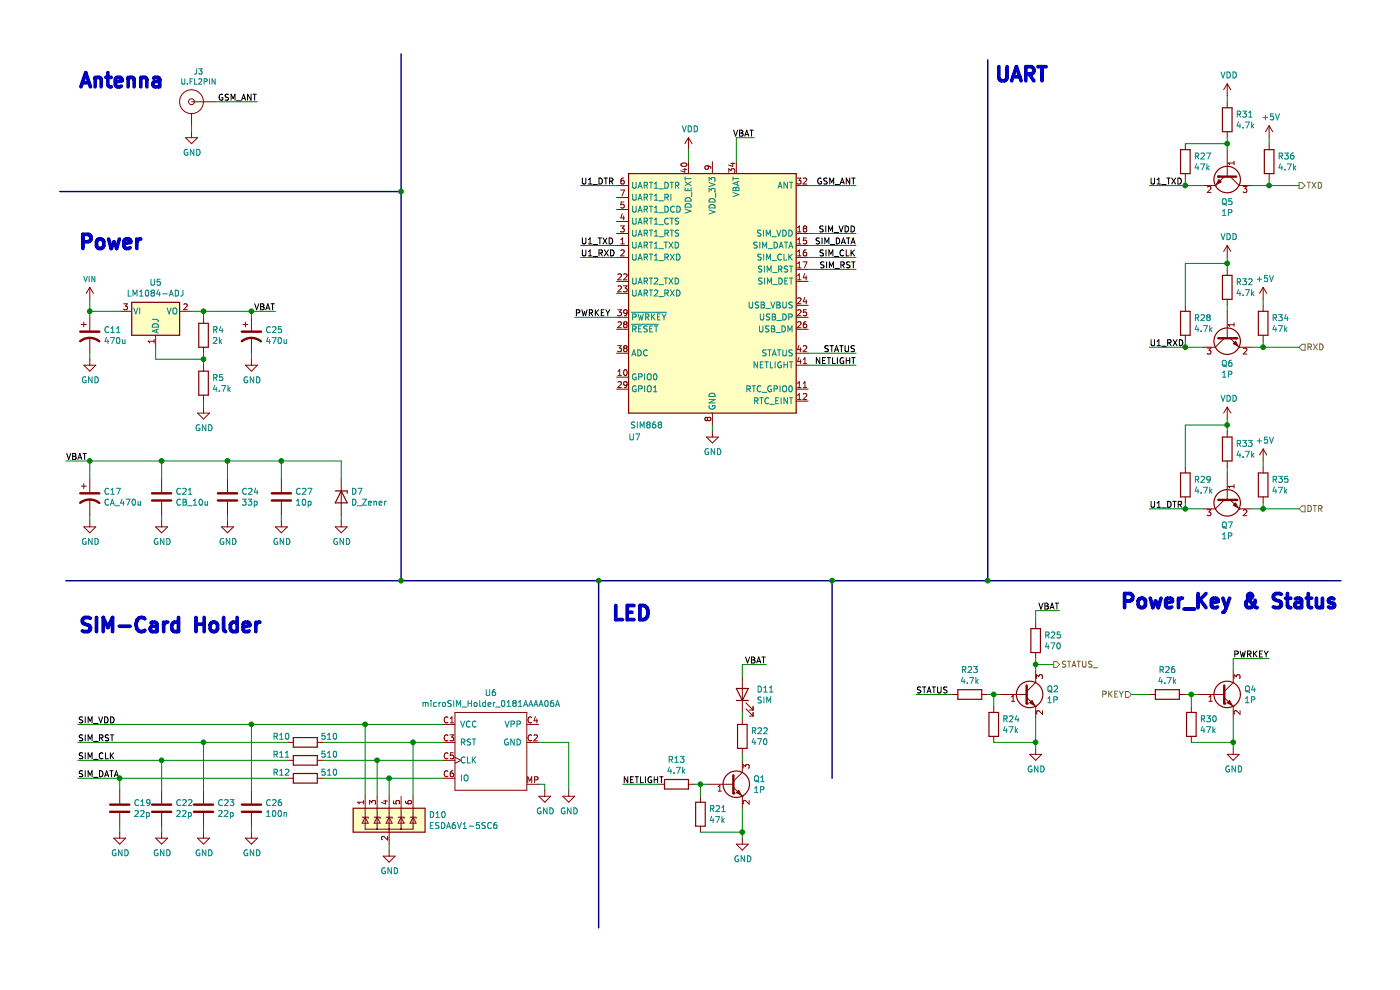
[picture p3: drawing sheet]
EESchema Schematic File Version 4
EELAYER 30 0
EELAYER END
$Descr A4 11693 8268
encoding utf-8
Sheet 3 3
Title ""
Date ""
Rev ""
Comp ""
Comment1 ""
Comment2 ""
Comment3 ""
Comment4 ""
$EndDescr
$Comp
L My_Symbol:microSIM_Holder_0181AAAA06A U6
U 1 1
P 4100 6250
F 0 "U6" H 4100 6715 50  0000 C CNN
F 1 "microSIM_Holder_0181AAAA06A" H 4100 6624 50  0000 C CNN
F 2 "Kicad_My_Symbol:microSIM_Holder_0181AAAA06A" H 4100 6300 50  0001 C CNN
F 3 "" H 4100 6300 50  0001 C CNN
	1    4100 6250
	1    0    0    -1  
$EndComp
$Comp
L Power_Protection:ESDA6V1-5SC6 D10
U 1 1
P 3250 6850
F 0 "D10" H 3580 6896 50  0000 L CNN
F 1 "ESDA6V1-5SC6" H 3580 6805 50  0000 L CNN
F 2 "Package_TO_SOT_SMD:SOT-23-6" H 3950 6600 50  0001 C CNN
F 3 "www.st.com/resource/en/datasheet/esda6v1-5sc6.pdf" V 3250 6850 50  0001 C CNN
	1    3250 6850
	1    0    0    -1  
$EndComp
$Comp
L Device:R R10
U 1 1
P 2550 6200
F 0 "R10" V 2500 6000 50  0000 C CNN
F 1 "510" V 2500 6400 50  0000 C CNN
F 2 "Resistor_SMD:R_0603_1608Metric" V 2480 6200 50  0001 C CNN
F 3 "~" H 2550 6200 50  0001 C CNN
	1    2550 6200
	0    1    1    0   
$EndComp
$Comp
L Device:R R11
U 1 1
P 2550 6350
F 0 "R11" V 2500 6150 50  0000 C CNN
F 1 "510" V 2500 6550 50  0000 C CNN
F 2 "Resistor_SMD:R_0603_1608Metric" V 2480 6350 50  0001 C CNN
F 3 "~" H 2550 6350 50  0001 C CNN
	1    2550 6350
	0    1    1    0   
$EndComp
$Comp
L Device:R R12
U 1 1
P 2550 6500
F 0 "R12" V 2500 6300 50  0000 C CNN
F 1 "510" V 2500 6700 50  0000 C CNN
F 2 "Resistor_SMD:R_0603_1608Metric" V 2480 6500 50  0001 C CNN
F 3 "~" H 2550 6500 50  0001 C CNN
	1    2550 6500
	0    1    1    0   
$EndComp
$Comp
L Device:C C26
U 1 1
P 2100 6750
F 0 "C26" H 2215 6796 50  0000 L CNN
F 1 "100n" H 2215 6705 50  0000 L CNN
F 2 "Capacitor_SMD:C_0603_1608Metric" H 2138 6600 50  0001 C CNN
F 3 "~" H 2100 6750 50  0001 C CNN
	1    2100 6750
	1    0    0    -1  
$EndComp
$Comp
L Device:C C23
U 1 1
P 1700 6750
F 0 "C23" H 1815 6796 50  0000 L CNN
F 1 "22p" H 1815 6705 50  0000 L CNN
F 2 "Capacitor_SMD:C_0603_1608Metric" H 1738 6600 50  0001 C CNN
F 3 "~" H 1700 6750 50  0001 C CNN
	1    1700 6750
	1    0    0    -1  
$EndComp
$Comp
L Device:C C22
U 1 1
P 1350 6750
F 0 "C22" H 1465 6796 50  0000 L CNN
F 1 "22p" H 1465 6705 50  0000 L CNN
F 2 "Capacitor_SMD:C_0603_1608Metric" H 1388 6600 50  0001 C CNN
F 3 "~" H 1350 6750 50  0001 C CNN
	1    1350 6750
	1    0    0    -1  
$EndComp
$Comp
L Device:C C19
U 1 1
P 1000 6750
F 0 "C19" H 1115 6796 50  0000 L CNN
F 1 "22p" H 1115 6705 50  0000 L CNN
F 2 "Capacitor_SMD:C_0603_1608Metric" H 1038 6600 50  0001 C CNN
F 3 "~" H 1000 6750 50  0001 C CNN
	1    1000 6750
	1    0    0    -1  
$EndComp
Wire Wire Line
	2100 6600 2100 6050
Wire Wire Line
	2400 6200 1700 6200
Wire Wire Line
	1700 6200 1700 6600
Wire Wire Line
	2400 6350 1350 6350
Wire Wire Line
	1350 6350 1350 6600
Wire Wire Line
	2400 6500 1000 6500
Wire Wire Line
	1000 6500 1000 6600
Text Label 650  6050 0    50   ~ 0
SIM_VDD
Text Label 650  6200 0    50   ~ 0
SIM_RST
Text Label 650  6350 0    50   ~ 0
SIM_CLK
Text Label 650  6500 0    50   ~ 0
SIM_DATA
Wire Wire Line
	650  6500 1000 6500
Connection ~ 1000 6500
Wire Wire Line
	650  6350 1350 6350
Connection ~ 1350 6350
Wire Wire Line
	650  6200 1700 6200
Connection ~ 1700 6200
Wire Wire Line
	650  6050 2100 6050
Connection ~ 2100 6050
$Comp
L power:GND #PWR036
U 1 1
P 1000 6950
F 0 "#PWR036" H 1000 6700 50  0001 C CNN
F 1 "GND" H 1005 6777 50  0000 C CNN
F 2 "" H 1000 6950 50  0001 C CNN
F 3 "" H 1000 6950 50  0001 C CNN
	1    1000 6950
	1    0    0    -1  
$EndComp
$Comp
L power:GND #PWR047
U 1 1
P 1350 6950
F 0 "#PWR047" H 1350 6700 50  0001 C CNN
F 1 "GND" H 1355 6777 50  0000 C CNN
F 2 "" H 1350 6950 50  0001 C CNN
F 3 "" H 1350 6950 50  0001 C CNN
	1    1350 6950
	1    0    0    -1  
$EndComp
$Comp
L power:GND #PWR059
U 1 1
P 1700 6950
F 0 "#PWR059" H 1700 6700 50  0001 C CNN
F 1 "GND" H 1705 6777 50  0000 C CNN
F 2 "" H 1700 6950 50  0001 C CNN
F 3 "" H 1700 6950 50  0001 C CNN
	1    1700 6950
	1    0    0    -1  
$EndComp
$Comp
L power:GND #PWR065
U 1 1
P 2100 6950
F 0 "#PWR065" H 2100 6700 50  0001 C CNN
F 1 "GND" H 2105 6777 50  0000 C CNN
F 2 "" H 2100 6950 50  0001 C CNN
F 3 "" H 2100 6950 50  0001 C CNN
	1    2100 6950
	1    0    0    -1  
$EndComp
$Comp
L power:GND #PWR068
U 1 1
P 3250 7100
F 0 "#PWR068" H 3250 6850 50  0001 C CNN
F 1 "GND" H 3255 6927 50  0000 C CNN
F 2 "" H 3250 7100 50  0001 C CNN
F 3 "" H 3250 7100 50  0001 C CNN
	1    3250 7100
	1    0    0    -1  
$EndComp
$Comp
L power:GND #PWR069
U 1 1
P 4550 6600
F 0 "#PWR069" H 4550 6350 50  0001 C CNN
F 1 "GND" H 4555 6427 50  0000 C CNN
F 2 "" H 4550 6600 50  0001 C CNN
F 3 "" H 4550 6600 50  0001 C CNN
	1    4550 6600
	1    0    0    -1  
$EndComp
$Comp
L power:GND #PWR070
U 1 1
P 4750 6600
F 0 "#PWR070" H 4750 6350 50  0001 C CNN
F 1 "GND" H 4755 6427 50  0000 C CNN
F 2 "" H 4750 6600 50  0001 C CNN
F 3 "" H 4750 6600 50  0001 C CNN
	1    4750 6600
	1    0    0    -1  
$EndComp
Wire Wire Line
	4750 6600 4750 6200
Wire Wire Line
	4750 6200 4500 6200
Wire Wire Line
	4500 6550 4550 6550
Wire Wire Line
	4550 6550 4550 6600
Wire Wire Line
	3250 7100 3250 7050
Wire Wire Line
	2100 6950 2100 6900
Wire Wire Line
	1700 6950 1700 6900
Wire Wire Line
	1350 6950 1350 6900
Wire Wire Line
	1000 6950 1000 6900
Text Label 7150 1950 2    50   ~ 0
SIM_VDD
Text Label 7150 2250 2    50   ~ 0
SIM_RST
Text Label 7150 2150 2    50   ~ 0
SIM_CLK
Text Label 7150 2050 2    50   ~ 0
SIM_DATA
Wire Wire Line
	7150 2250 6750 2250
Wire Wire Line
	6750 2150 7150 2150
Wire Wire Line
	6750 2050 7150 2050
Wire Wire Line
	6750 1950 7150 1950
$Comp
L power:GND #PWR072
U 1 1
P 5950 3600
F 0 "#PWR072" H 5950 3350 50  0001 C CNN
F 1 "GND" H 5955 3427 50  0000 C CNN
F 2 "" H 5950 3600 50  0001 C CNN
F 3 "" H 5950 3600 50  0001 C CNN
	1    5950 3600
	1    0    0    -1  
$EndComp
Wire Wire Line
	5950 3600 5950 3550
$Comp
L Transistor_BJT:BC848 Q5
U 1 1
P 10250 1450
F 0 "Q5" V 10485 1450 50  0000 C CNN
F 1 "1P" V 10576 1450 50  0000 C CNN
F 2 "Package_TO_SOT_SMD:SOT-23" H 10450 1375 50  0001 L CIN
F 3 "http://www.infineon.com/dgdl/Infineon-BC847SERIES_BC848SERIES_BC849SERIES_BC850SERIES-DS-v01_01-en.pdf?fileId=db3a304314dca389011541d4630a1657" H 10250 1450 50  0001 L CNN
	1    10250 1450
	0    1    1    0   
$EndComp
$Comp
L power:VDD #PWR071
U 1 1
P 5750 1250
F 0 "#PWR071" H 5750 1100 50  0001 C CNN
F 1 "VDD" H 5765 1423 50  0000 C CNN
F 2 "" H 5750 1250 50  0001 C CNN
F 3 "" H 5750 1250 50  0001 C CNN
	1    5750 1250
	1    0    0    -1  
$EndComp
Text Label 6300 1150 2    50   ~ 0
VBAT
Wire Wire Line
	6300 1150 6150 1150
Wire Wire Line
	6150 1150 6150 1350
Wire Wire Line
	5750 1350 5750 1250
$Comp
L Device:R R36
U 1 1
P 10600 1350
F 0 "R36" H 10670 1396 50  0000 L CNN
F 1 "4.7k" H 10670 1305 50  0000 L CNN
F 2 "Resistor_SMD:R_0603_1608Metric" V 10530 1350 50  0001 C CNN
F 3 "~" H 10600 1350 50  0001 C CNN
	1    10600 1350
	1    0    0    -1  
$EndComp
$Comp
L Device:R R31
U 1 1
P 10250 1000
F 0 "R31" H 10320 1046 50  0000 L CNN
F 1 "4.7k" H 10320 955 50  0000 L CNN
F 2 "Resistor_SMD:R_0603_1608Metric" V 10180 1000 50  0001 C CNN
F 3 "~" H 10250 1000 50  0001 C CNN
	1    10250 1000
	1    0    0    -1  
$EndComp
$Comp
L Device:R R27
U 1 1
P 9900 1350
F 0 "R27" H 9970 1396 50  0000 L CNN
F 1 "47k" H 9970 1305 50  0000 L CNN
F 2 "Resistor_SMD:R_0603_1608Metric" V 9830 1350 50  0001 C CNN
F 3 "~" H 9900 1350 50  0001 C CNN
	1    9900 1350
	1    0    0    -1  
$EndComp
$Comp
L power:+5V #PWR081
U 1 1
P 10600 1150
F 0 "#PWR081" H 10600 1000 50  0001 C CNN
F 1 "+5V" H 10615 1323 50  0000 C CNN
F 2 "" H 10600 1150 50  0001 C CNN
F 3 "" H 10600 1150 50  0001 C CNN
	1    10600 1150
	1    0    0    -1  
$EndComp
$Comp
L power:VDD #PWR075
U 1 1
P 10250 800
F 0 "#PWR075" H 10250 650 50  0001 C CNN
F 1 "VDD" H 10265 973 50  0000 C CNN
F 2 "" H 10250 800 50  0001 C CNN
F 3 "" H 10250 800 50  0001 C CNN
	1    10250 800 
	1    0    0    -1  
$EndComp
Wire Wire Line
	10250 800  10250 850 
Wire Wire Line
	10250 1150 10250 1200
Wire Wire Line
	9900 1200 10250 1200
Connection ~ 10250 1200
Wire Wire Line
	10250 1200 10250 1250
Wire Wire Line
	10600 1150 10600 1200
Wire Wire Line
	9900 1500 9900 1550
Wire Wire Line
	9900 1550 10050 1550
Wire Wire Line
	10450 1550 10600 1550
Wire Wire Line
	10600 1550 10600 1500
Text Label 9600 1550 0    50   ~ 0
U1_TXD
Wire Wire Line
	9600 1550 9900 1550
Connection ~ 9900 1550
Text HLabel 10850 1550 2    50   Output ~ 0
TXD
Wire Wire Line
	10850 1550 10600 1550
Connection ~ 10600 1550
$Comp
L Transistor_BJT:BC848 Q6
U 1 1
P 10250 2800
F 0 "Q6" V 10485 2800 50  0000 C CNN
F 1 "1P" V 10576 2800 50  0000 C CNN
F 2 "Package_TO_SOT_SMD:SOT-23" H 10450 2725 50  0001 L CIN
F 3 "http://www.infineon.com/dgdl/Infineon-BC847SERIES_BC848SERIES_BC849SERIES_BC850SERIES-DS-v01_01-en.pdf?fileId=db3a304314dca389011541d4630a1657" H 10250 2800 50  0001 L CNN
	1    10250 2800
	0    -1   1    0   
$EndComp
$Comp
L Device:R R34
U 1 1
P 10550 2700
F 0 "R34" H 10620 2746 50  0000 L CNN
F 1 "47k" H 10620 2655 50  0000 L CNN
F 2 "Resistor_SMD:R_0603_1608Metric" V 10480 2700 50  0001 C CNN
F 3 "~" H 10550 2700 50  0001 C CNN
	1    10550 2700
	1    0    0    -1  
$EndComp
$Comp
L Device:R R32
U 1 1
P 10250 2400
F 0 "R32" H 10320 2446 50  0000 L CNN
F 1 "4.7k" H 10320 2355 50  0000 L CNN
F 2 "Resistor_SMD:R_0603_1608Metric" V 10180 2400 50  0001 C CNN
F 3 "~" H 10250 2400 50  0001 C CNN
	1    10250 2400
	1    0    0    -1  
$EndComp
$Comp
L Device:R R28
U 1 1
P 9900 2700
F 0 "R28" H 9970 2746 50  0000 L CNN
F 1 "4.7k" H 9970 2655 50  0000 L CNN
F 2 "Resistor_SMD:R_0603_1608Metric" V 9830 2700 50  0001 C CNN
F 3 "~" H 9900 2700 50  0001 C CNN
	1    9900 2700
	1    0    0    -1  
$EndComp
$Comp
L power:VDD #PWR076
U 1 1
P 10250 2150
F 0 "#PWR076" H 10250 2000 50  0001 C CNN
F 1 "VDD" H 10265 2323 50  0000 C CNN
F 2 "" H 10250 2150 50  0001 C CNN
F 3 "" H 10250 2150 50  0001 C CNN
	1    10250 2150
	1    0    0    -1  
$EndComp
$Comp
L power:+5V #PWR079
U 1 1
P 10550 2500
F 0 "#PWR079" H 10550 2350 50  0001 C CNN
F 1 "+5V" H 10565 2673 50  0000 C CNN
F 2 "" H 10550 2500 50  0001 C CNN
F 3 "" H 10550 2500 50  0001 C CNN
	1    10550 2500
	1    0    0    -1  
$EndComp
Wire Wire Line
	9900 2550 9900 2200
Wire Wire Line
	9900 2200 10250 2200
Wire Wire Line
	10250 2200 10250 2250
Wire Wire Line
	10250 2200 10250 2150
Connection ~ 10250 2200
Wire Wire Line
	10250 2550 10250 2600
Wire Wire Line
	9900 2850 9900 2900
Wire Wire Line
	9900 2900 10050 2900
Wire Wire Line
	10450 2900 10550 2900
Wire Wire Line
	10550 2900 10550 2850
Wire Wire Line
	10550 2550 10550 2500
Text Label 9600 2900 0    50   ~ 0
U1_RXD
Wire Wire Line
	9600 2900 9900 2900
Connection ~ 9900 2900
Text HLabel 10850 2900 2    50   Input ~ 0
RXD
Wire Wire Line
	10850 2900 10550 2900
Connection ~ 10550 2900
Text Label 4850 2050 0    50   ~ 0
U1_TXD
Text Label 4850 2150 0    50   ~ 0
U1_RXD
Wire Wire Line
	4850 2150 5150 2150
Wire Wire Line
	5150 2050 4850 2050
$Comp
L Transistor_BJT:BC848 Q7
U 1 1
P 10250 4150
F 0 "Q7" V 10485 4150 50  0000 C CNN
F 1 "1P" V 10576 4150 50  0000 C CNN
F 2 "Package_TO_SOT_SMD:SOT-23" H 10450 4075 50  0001 L CIN
F 3 "http://www.infineon.com/dgdl/Infineon-BC847SERIES_BC848SERIES_BC849SERIES_BC850SERIES-DS-v01_01-en.pdf?fileId=db3a304314dca389011541d4630a1657" H 10250 4150 50  0001 L CNN
	1    10250 4150
	0    -1   1    0   
$EndComp
$Comp
L Device:R R35
U 1 1
P 10550 4050
F 0 "R35" H 10620 4096 50  0000 L CNN
F 1 "47k" H 10620 4005 50  0000 L CNN
F 2 "Resistor_SMD:R_0603_1608Metric" V 10480 4050 50  0001 C CNN
F 3 "~" H 10550 4050 50  0001 C CNN
	1    10550 4050
	1    0    0    -1  
$EndComp
$Comp
L Device:R R33
U 1 1
P 10250 3750
F 0 "R33" H 10320 3796 50  0000 L CNN
F 1 "4.7k" H 10320 3705 50  0000 L CNN
F 2 "Resistor_SMD:R_0603_1608Metric" V 10180 3750 50  0001 C CNN
F 3 "~" H 10250 3750 50  0001 C CNN
	1    10250 3750
	1    0    0    -1  
$EndComp
$Comp
L Device:R R29
U 1 1
P 9900 4050
F 0 "R29" H 9970 4096 50  0000 L CNN
F 1 "4.7k" H 9970 4005 50  0000 L CNN
F 2 "Resistor_SMD:R_0603_1608Metric" V 9830 4050 50  0001 C CNN
F 3 "~" H 9900 4050 50  0001 C CNN
	1    9900 4050
	1    0    0    -1  
$EndComp
$Comp
L power:VDD #PWR077
U 1 1
P 10250 3500
F 0 "#PWR077" H 10250 3350 50  0001 C CNN
F 1 "VDD" H 10265 3673 50  0000 C CNN
F 2 "" H 10250 3500 50  0001 C CNN
F 3 "" H 10250 3500 50  0001 C CNN
	1    10250 3500
	1    0    0    -1  
$EndComp
$Comp
L power:+5V #PWR080
U 1 1
P 10550 3850
F 0 "#PWR080" H 10550 3700 50  0001 C CNN
F 1 "+5V" H 10565 4023 50  0000 C CNN
F 2 "" H 10550 3850 50  0001 C CNN
F 3 "" H 10550 3850 50  0001 C CNN
	1    10550 3850
	1    0    0    -1  
$EndComp
Wire Wire Line
	9900 3900 9900 3550
Wire Wire Line
	9900 3550 10250 3550
Wire Wire Line
	10250 3550 10250 3600
Wire Wire Line
	10250 3550 10250 3500
Connection ~ 10250 3550
Wire Wire Line
	10250 3900 10250 3950
Wire Wire Line
	9900 4200 9900 4250
Wire Wire Line
	9900 4250 10050 4250
Wire Wire Line
	10450 4250 10550 4250
Wire Wire Line
	10550 4250 10550 4200
Wire Wire Line
	10550 3900 10550 3850
Text Label 9600 4250 0    50   ~ 0
U1_DTR
Wire Wire Line
	9600 4250 9900 4250
Connection ~ 9900 4250
Text HLabel 10850 4250 2    50   Input ~ 0
DTR
Wire Wire Line
	10850 4250 10550 4250
Connection ~ 10550 4250
Text Label 4850 1550 0    50   ~ 0
U1_DTR
Wire Wire Line
	4850 1550 5150 1550
Wire Wire Line
	4800 2650 5150 2650
Text Label 4800 2650 0    50   ~ 0
PWRKEY
Text Label 7150 2950 2    50   ~ 0
STATUS
Text Label 7150 3050 2    50   ~ 0
NETLIGHT
Wire Wire Line
	7150 2950 6750 2950
Wire Wire Line
	6750 3050 7150 3050
Text Label 7150 1550 2    50   ~ 0
GSM_ANT
Wire Wire Line
	6750 1550 7150 1550
Text Label 7650 5800 0    50   ~ 0
STATUS
Text Label 5200 6550 0    50   ~ 0
NETLIGHT
Text Label 10600 5500 2    50   ~ 0
PWRKEY
$Comp
L Transistor_BJT:BC848 Q4
U 1 1
P 10200 5800
F 0 "Q4" H 10390 5846 50  0000 L CNN
F 1 "1P" H 10390 5755 50  0000 L CNN
F 2 "Package_TO_SOT_SMD:SOT-23" H 10400 5725 50  0001 L CIN
F 3 "http://www.infineon.com/dgdl/Infineon-BC847SERIES_BC848SERIES_BC849SERIES_BC850SERIES-DS-v01_01-en.pdf?fileId=db3a304314dca389011541d4630a1657" H 10200 5800 50  0001 L CNN
	1    10200 5800
	1    0    0    -1  
$EndComp
$Comp
L Device:R R26
U 1 1
P 9750 5800
F 0 "R26" V 9543 5800 50  0000 C CNN
F 1 "4.7k" V 9634 5800 50  0000 C CNN
F 2 "Resistor_SMD:R_0603_1608Metric" V 9680 5800 50  0001 C CNN
F 3 "~" H 9750 5800 50  0001 C CNN
	1    9750 5800
	0    1    1    0   
$EndComp
$Comp
L Device:R R30
U 1 1
P 9950 6050
F 0 "R30" H 10020 6096 50  0000 L CNN
F 1 "47k" H 10020 6005 50  0000 L CNN
F 2 "Resistor_SMD:R_0603_1608Metric" V 9880 6050 50  0001 C CNN
F 3 "~" H 9950 6050 50  0001 C CNN
	1    9950 6050
	1    0    0    -1  
$EndComp
Text HLabel 9450 5800 0    50   Input ~ 0
PKEY
Wire Wire Line
	9450 5800 9600 5800
Wire Wire Line
	9900 5800 9950 5800
Wire Wire Line
	9950 5900 9950 5800
Connection ~ 9950 5800
Wire Wire Line
	9950 5800 10000 5800
Wire Wire Line
	9950 6200 10300 6200
Wire Wire Line
	10300 6200 10300 6000
$Comp
L power:GND #PWR078
U 1 1
P 10300 6250
F 0 "#PWR078" H 10300 6000 50  0001 C CNN
F 1 "GND" H 10305 6077 50  0000 C CNN
F 2 "" H 10300 6250 50  0001 C CNN
F 3 "" H 10300 6250 50  0001 C CNN
	1    10300 6250
	1    0    0    -1  
$EndComp
Wire Wire Line
	10300 6250 10300 6200
Connection ~ 10300 6200
Wire Wire Line
	10600 5500 10300 5500
Wire Wire Line
	10300 5500 10300 5600
$Comp
L Transistor_BJT:BC848 Q2
U 1 1
P 8550 5800
F 0 "Q2" H 8740 5846 50  0000 L CNN
F 1 "1P" H 8740 5755 50  0000 L CNN
F 2 "Package_TO_SOT_SMD:SOT-23" H 8750 5725 50  0001 L CIN
F 3 "http://www.infineon.com/dgdl/Infineon-BC847SERIES_BC848SERIES_BC849SERIES_BC850SERIES-DS-v01_01-en.pdf?fileId=db3a304314dca389011541d4630a1657" H 8550 5800 50  0001 L CNN
	1    8550 5800
	1    0    0    -1  
$EndComp
$Comp
L Device:R R23
U 1 1
P 8100 5800
F 0 "R23" V 7893 5800 50  0000 C CNN
F 1 "4.7k" V 7984 5800 50  0000 C CNN
F 2 "Resistor_SMD:R_0603_1608Metric" V 8030 5800 50  0001 C CNN
F 3 "~" H 8100 5800 50  0001 C CNN
	1    8100 5800
	0    1    1    0   
$EndComp
$Comp
L Device:R R24
U 1 1
P 8300 6050
F 0 "R24" H 8370 6096 50  0000 L CNN
F 1 "47k" H 8370 6005 50  0000 L CNN
F 2 "Resistor_SMD:R_0603_1608Metric" V 8230 6050 50  0001 C CNN
F 3 "~" H 8300 6050 50  0001 C CNN
	1    8300 6050
	1    0    0    -1  
$EndComp
Wire Wire Line
	8250 5800 8300 5800
Wire Wire Line
	8300 5900 8300 5800
Connection ~ 8300 5800
Wire Wire Line
	8300 5800 8350 5800
Wire Wire Line
	8300 6200 8650 6200
Wire Wire Line
	8650 6200 8650 6000
$Comp
L power:GND #PWR074
U 1 1
P 8650 6250
F 0 "#PWR074" H 8650 6000 50  0001 C CNN
F 1 "GND" H 8655 6077 50  0000 C CNN
F 2 "" H 8650 6250 50  0001 C CNN
F 3 "" H 8650 6250 50  0001 C CNN
	1    8650 6250
	1    0    0    -1  
$EndComp
Wire Wire Line
	8650 6250 8650 6200
Connection ~ 8650 6200
$Comp
L Device:R R25
U 1 1
P 8650 5350
F 0 "R25" H 8720 5396 50  0000 L CNN
F 1 "470" H 8720 5305 50  0000 L CNN
F 2 "Resistor_SMD:R_0603_1608Metric" V 8580 5350 50  0001 C CNN
F 3 "~" H 8650 5350 50  0001 C CNN
	1    8650 5350
	1    0    0    -1  
$EndComp
Text Label 8850 5100 2    50   ~ 0
VBAT
Wire Wire Line
	8850 5100 8650 5100
Wire Wire Line
	8650 5100 8650 5200
Wire Wire Line
	7650 5800 7950 5800
Wire Wire Line
	8650 5500 8650 5550
Text HLabel 8800 5550 2    50   Output ~ 0
STATUS_
Wire Wire Line
	8800 5550 8650 5550
Connection ~ 8650 5550
Wire Wire Line
	8650 5550 8650 5600
$Comp
L Transistor_BJT:BC848 Q1
U 1 1
P 6100 6550
F 0 "Q1" H 6290 6596 50  0000 L CNN
F 1 "1P" H 6290 6505 50  0000 L CNN
F 2 "Package_TO_SOT_SMD:SOT-23" H 6300 6475 50  0001 L CIN
F 3 "http://www.infineon.com/dgdl/Infineon-BC847SERIES_BC848SERIES_BC849SERIES_BC850SERIES-DS-v01_01-en.pdf?fileId=db3a304314dca389011541d4630a1657" H 6100 6550 50  0001 L CNN
	1    6100 6550
	1    0    0    -1  
$EndComp
$Comp
L Device:R R13
U 1 1
P 5650 6550
F 0 "R13" V 5443 6550 50  0000 C CNN
F 1 "4.7k" V 5534 6550 50  0000 C CNN
F 2 "Resistor_SMD:R_0603_1608Metric" V 5580 6550 50  0001 C CNN
F 3 "~" H 5650 6550 50  0001 C CNN
	1    5650 6550
	0    1    1    0   
$EndComp
$Comp
L Device:R R21
U 1 1
P 5850 6800
F 0 "R21" H 5920 6846 50  0000 L CNN
F 1 "47k" H 5920 6755 50  0000 L CNN
F 2 "Resistor_SMD:R_0603_1608Metric" V 5780 6800 50  0001 C CNN
F 3 "~" H 5850 6800 50  0001 C CNN
	1    5850 6800
	1    0    0    -1  
$EndComp
Wire Wire Line
	5800 6550 5850 6550
Wire Wire Line
	5850 6650 5850 6550
Connection ~ 5850 6550
Wire Wire Line
	5850 6550 5900 6550
Wire Wire Line
	5850 6950 6200 6950
Wire Wire Line
	6200 6950 6200 6750
$Comp
L power:GND #PWR073
U 1 1
P 6200 7000
F 0 "#PWR073" H 6200 6750 50  0001 C CNN
F 1 "GND" H 6205 6827 50  0000 C CNN
F 2 "" H 6200 7000 50  0001 C CNN
F 3 "" H 6200 7000 50  0001 C CNN
	1    6200 7000
	1    0    0    -1  
$EndComp
Wire Wire Line
	6200 7000 6200 6950
Connection ~ 6200 6950
$Comp
L Device:R R22
U 1 1
P 6200 6150
F 0 "R22" H 6270 6196 50  0000 L CNN
F 1 "470" H 6270 6105 50  0000 L CNN
F 2 "Resistor_SMD:R_0603_1608Metric" V 6130 6150 50  0001 C CNN
F 3 "~" H 6200 6150 50  0001 C CNN
	1    6200 6150
	1    0    0    -1  
$EndComp
Text Label 6400 5550 2    50   ~ 0
VBAT
Wire Wire Line
	6400 5550 6200 5550
Wire Wire Line
	6200 5550 6200 5650
Wire Wire Line
	5200 6550 5500 6550
$Comp
L Device:LED D11
U 1 1
P 6200 5800
F 0 "D11" V 6239 5682 50  0000 R CNN
F 1 "SIM" V 6148 5682 50  0000 R CNN
F 2 "LED_SMD:LED_0603_1608Metric" H 6200 5800 50  0001 C CNN
F 3 "~" H 6200 5800 50  0001 C CNN
	1    6200 5800
	0    -1   -1   0   
$EndComp
Wire Wire Line
	6200 5950 6200 6000
Wire Wire Line
	6200 6300 6200 6350
$Comp
L Device:CP1 C17
U 1 1
P 750 4150
F 0 "C17" H 865 4196 50  0000 L CNN
F 1 "CA_470u" H 865 4105 50  0000 L CNN
F 2 "Capacitor_SMD:CP_Elec_6.3x7.7" H 750 4150 50  0001 C CNN
F 3 "~" H 750 4150 50  0001 C CNN
	1    750  4150
	1    0    0    -1  
$EndComp
$Comp
L Device:C C21
U 1 1
P 1350 4150
F 0 "C21" H 1465 4196 50  0000 L CNN
F 1 "CB_10u" H 1465 4105 50  0000 L CNN
F 2 "Capacitor_SMD:C_1206_3216Metric" H 1388 4000 50  0001 C CNN
F 3 "~" H 1350 4150 50  0001 C CNN
	1    1350 4150
	1    0    0    -1  
$EndComp
$Comp
L Device:C C24
U 1 1
P 1900 4150
F 0 "C24" H 2015 4196 50  0000 L CNN
F 1 "33p" H 2015 4105 50  0000 L CNN
F 2 "Capacitor_SMD:C_0603_1608Metric" H 1938 4000 50  0001 C CNN
F 3 "~" H 1900 4150 50  0001 C CNN
	1    1900 4150
	1    0    0    -1  
$EndComp
$Comp
L Device:C C27
U 1 1
P 2350 4150
F 0 "C27" H 2465 4196 50  0000 L CNN
F 1 "10p" H 2465 4105 50  0000 L CNN
F 2 "Capacitor_SMD:C_0603_1608Metric" H 2388 4000 50  0001 C CNN
F 3 "~" H 2350 4150 50  0001 C CNN
	1    2350 4150
	1    0    0    -1  
$EndComp
$Comp
L Device:D_Zener D7
U 1 1
P 2850 4150
F 0 "D7" V 2804 4230 50  0000 L CNN
F 1 "D_Zener" V 2895 4230 50  0000 L CNN
F 2 "Diode_SMD:D_SOD-323F" H 2850 4150 50  0001 C CNN
F 3 "~" H 2850 4150 50  0001 C CNN
	1    2850 4150
	0    1    1    0   
$EndComp
Text Label 550  3850 0    50   ~ 0
VBAT
Wire Wire Line
	2350 3850 2350 4000
Wire Wire Line
	550  3850 750  3850
Wire Wire Line
	750  4000 750  3850
Connection ~ 750  3850
Wire Wire Line
	750  3850 1350 3850
Wire Wire Line
	1350 4000 1350 3850
Connection ~ 1350 3850
Wire Wire Line
	1350 3850 1900 3850
Wire Wire Line
	1900 4000 1900 3850
Connection ~ 1900 3850
Wire Wire Line
	1900 3850 2350 3850
Wire Wire Line
	2350 3850 2850 3850
Wire Wire Line
	2850 3850 2850 4000
Connection ~ 2350 3850
$Comp
L power:GND #PWR031
U 1 1
P 750 4350
F 0 "#PWR031" H 750 4100 50  0001 C CNN
F 1 "GND" H 755 4177 50  0000 C CNN
F 2 "" H 750 4350 50  0001 C CNN
F 3 "" H 750 4350 50  0001 C CNN
	1    750  4350
	1    0    0    -1  
$EndComp
$Comp
L power:GND #PWR039
U 1 1
P 1350 4350
F 0 "#PWR039" H 1350 4100 50  0001 C CNN
F 1 "GND" H 1355 4177 50  0000 C CNN
F 2 "" H 1350 4350 50  0001 C CNN
F 3 "" H 1350 4350 50  0001 C CNN
	1    1350 4350
	1    0    0    -1  
$EndComp
$Comp
L power:GND #PWR063
U 1 1
P 1900 4350
F 0 "#PWR063" H 1900 4100 50  0001 C CNN
F 1 "GND" H 1905 4177 50  0000 C CNN
F 2 "" H 1900 4350 50  0001 C CNN
F 3 "" H 1900 4350 50  0001 C CNN
	1    1900 4350
	1    0    0    -1  
$EndComp
$Comp
L power:GND #PWR066
U 1 1
P 2350 4350
F 0 "#PWR066" H 2350 4100 50  0001 C CNN
F 1 "GND" H 2355 4177 50  0000 C CNN
F 2 "" H 2350 4350 50  0001 C CNN
F 3 "" H 2350 4350 50  0001 C CNN
	1    2350 4350
	1    0    0    -1  
$EndComp
$Comp
L power:GND #PWR067
U 1 1
P 2850 4350
F 0 "#PWR067" H 2850 4100 50  0001 C CNN
F 1 "GND" H 2855 4177 50  0000 C CNN
F 2 "" H 2850 4350 50  0001 C CNN
F 3 "" H 2850 4350 50  0001 C CNN
	1    2850 4350
	1    0    0    -1  
$EndComp
Wire Wire Line
	2850 4300 2850 4350
Wire Wire Line
	2350 4300 2350 4350
Wire Wire Line
	1900 4300 1900 4350
Wire Wire Line
	1350 4300 1350 4350
Wire Wire Line
	750  4300 750  4350
$Comp
L SparkFun-Connectors:U.FL2PIN J3
U 1 1
P 1600 850
F 0 "J3" H 1658 1104 45  0000 C CNN
F 1 "U.FL2PIN" H 1658 1020 45  0000 C CNN
F 2 "Connectors:U.FL" H 1600 1100 20  0001 C CNN
F 3 "" H 1600 850 50  0001 C CNN
F 4 "CONN-09193" H 1658 1031 60  0001 C CNN "Field4"
	1    1600 850 
	1    0    0    -1  
$EndComp
Text Label 2150 850  2    50   ~ 0
GSM_ANT
Wire Wire Line
	2150 850  1800 850 
$Comp
L power:GND #PWR049
U 1 1
P 1600 1100
F 0 "#PWR049" H 1600 850 50  0001 C CNN
F 1 "GND" H 1605 927 50  0000 C CNN
F 2 "" H 1600 1100 50  0001 C CNN
F 3 "" H 1600 1100 50  0001 C CNN
	1    1600 1100
	1    0    0    -1  
$EndComp
Wire Wire Line
	1600 1100 1600 1050
$Comp
L Regulator_Linear:LM1084-ADJ U5
U 1 1
P 1300 2600
F 0 "U5" H 1300 2842 50  0000 C CNN
F 1 "LM1084-ADJ" H 1300 2751 50  0000 C CNN
F 2 "Package_TO_SOT_SMD:TO-252-2" H 1300 2850 50  0001 C CIN
F 3 "http://www.ti.com/lit/ds/symlink/lm1084.pdf" H 1300 2600 50  0001 C CNN
	1    1300 2600
	1    0    0    -1  
$EndComp
$Comp
L Device:R R4
U 1 1
P 1700 2800
F 0 "R4" H 1770 2846 50  0000 L CNN
F 1 "2k" H 1770 2755 50  0000 L CNN
F 2 "Resistor_SMD:R_0603_1608Metric" V 1630 2800 50  0001 C CNN
F 3 "~" H 1700 2800 50  0001 C CNN
	1    1700 2800
	1    0    0    -1  
$EndComp
$Comp
L Device:R R5
U 1 1
P 1700 3200
F 0 "R5" H 1770 3246 50  0000 L CNN
F 1 "4.7k" H 1770 3155 50  0000 L CNN
F 2 "Resistor_SMD:R_0603_1608Metric" V 1630 3200 50  0001 C CNN
F 3 "~" H 1700 3200 50  0001 C CNN
	1    1700 3200
	1    0    0    -1  
$EndComp
$Comp
L Device:CP1 C25
U 1 1
P 2100 2800
F 0 "C25" H 2215 2846 50  0000 L CNN
F 1 "470u" H 2215 2755 50  0000 L CNN
F 2 "Capacitor_SMD:CP_Elec_6.3x7.7" H 2100 2800 50  0001 C CNN
F 3 "~" H 2100 2800 50  0001 C CNN
	1    2100 2800
	1    0    0    -1  
$EndComp
$Comp
L Device:CP1 C11
U 1 1
P 750 2800
F 0 "C11" H 865 2846 50  0000 L CNN
F 1 "470u" H 865 2755 50  0000 L CNN
F 2 "Capacitor_SMD:CP_Elec_6.3x7.7" H 750 2800 50  0001 C CNN
F 3 "~" H 750 2800 50  0001 C CNN
	1    750  2800
	1    0    0    -1  
$EndComp
Wire Wire Line
	750  2650 750  2600
Wire Wire Line
	750  2600 1000 2600
Wire Wire Line
	1600 2600 1700 2600
Wire Wire Line
	2100 2600 2100 2650
Wire Wire Line
	1700 2650 1700 2600
Connection ~ 1700 2600
Wire Wire Line
	1700 2600 2100 2600
Wire Wire Line
	1700 2950 1700 3000
Wire Wire Line
	1700 3000 1300 3000
Wire Wire Line
	1300 3000 1300 2900
Connection ~ 1700 3000
Wire Wire Line
	1700 3000 1700 3050
$Comp
L power:GND #PWR064
U 1 1
P 2100 3000
F 0 "#PWR064" H 2100 2750 50  0001 C CNN
F 1 "GND" H 2105 2827 50  0000 C CNN
F 2 "" H 2100 3000 50  0001 C CNN
F 3 "" H 2100 3000 50  0001 C CNN
	1    2100 3000
	1    0    0    -1  
$EndComp
$Comp
L power:GND #PWR055
U 1 1
P 1700 3400
F 0 "#PWR055" H 1700 3150 50  0001 C CNN
F 1 "GND" H 1705 3227 50  0000 C CNN
F 2 "" H 1700 3400 50  0001 C CNN
F 3 "" H 1700 3400 50  0001 C CNN
	1    1700 3400
	1    0    0    -1  
$EndComp
$Comp
L power:GND #PWR030
U 1 1
P 750 3000
F 0 "#PWR030" H 750 2750 50  0001 C CNN
F 1 "GND" H 755 2827 50  0000 C CNN
F 2 "" H 750 3000 50  0001 C CNN
F 3 "" H 750 3000 50  0001 C CNN
	1    750  3000
	1    0    0    -1  
$EndComp
Wire Wire Line
	750  2950 750  3000
Wire Wire Line
	1700 3350 1700 3400
Wire Wire Line
	2100 2950 2100 3000
Text Label 2300 2600 2    50   ~ 0
VBAT
Wire Wire Line
	2300 2600 2100 2600
Connection ~ 2100 2600
Wire Wire Line
	750  2500 750  2600
Connection ~ 750  2600
Wire Wire Line
	2100 6050 3050 6050
Wire Wire Line
	2700 6200 3450 6200
Wire Wire Line
	3050 6650 3050 6050
Connection ~ 3050 6050
Wire Wire Line
	3050 6050 3700 6050
Wire Wire Line
	3450 6650 3450 6200
Connection ~ 3450 6200
Wire Wire Line
	3450 6200 3700 6200
Wire Wire Line
	3150 6350 3700 6350
Wire Wire Line
	2700 6350 3150 6350
Connection ~ 3150 6350
Wire Wire Line
	3150 6650 3150 6350
Wire Wire Line
	3250 6500 3700 6500
Wire Wire Line
	2700 6500 3250 6500
Connection ~ 3250 6500
Wire Wire Line
	3250 6650 3250 6500
$Comp
L RF_GSM:SIM7020E U7
U 1 1
P 5950 2450
F 0 "U7" H 5300 1250 50  0000 C CNN
F 1 "SIM868" H 5400 1350 50  0000 C CNN
F 2 "RF_GSM:SIMCom_SIM800C" H 6500 1400 50  0001 C CNN
F 3 "https://simcom.ee/documents/SIM7020/SIM7020%20Hardware%20Design_V1.02.pdf" H 1300 100 50  0001 C CNN
	1    5950 2450
	1    0    0    -1  
$EndComp
$Comp
L SparkFun-PowerSymbols:VIN #SUPPLY04
U 1 1
P 750 2500
F 0 "#SUPPLY04" H 800 2500 45  0001 L BNN
F 1 "VIN" H 750 2670 45  0000 C CNN
F 2 "XXX-00000" H 750 2681 60  0001 C CNN
F 3 "" H 750 2500 60  0001 C CNN
	1    750  2500
	1    0    0    -1  
$EndComp
Text Notes 650  750  0    118  ~ 24
Antenna
Text Notes 650  2100 0    118  ~ 24
Power
Text Notes 650  5300 0    118  ~ 24
SIM-Card Holder
Wire Bus Line
	3350 450  3350 1600
Wire Bus Line
	3350 1600 500  1600
Text Notes 5100 5200 0    118  ~ 24
LED
Wire Bus Line
	11200 4850 8250 4850
Wire Bus Line
	5000 4850 5000 7750
Connection ~ 5000 4850
Wire Bus Line
	5000 4850 3350 4850
Wire Bus Line
	6950 4850 6950 6500
Connection ~ 6950 4850
Wire Bus Line
	6950 4850 5000 4850
Wire Bus Line
	3350 1600 3350 4850
Connection ~ 3350 1600
Connection ~ 3350 4850
Wire Bus Line
	3350 4850 550  4850
Wire Bus Line
	8250 500  8250 4850
Connection ~ 8250 4850
Wire Bus Line
	8250 4850 6950 4850
Text Notes 9350 5100 0    118  ~ 24
Power_Key & Status
Text Notes 8300 700  0    118  ~ 24
UART
$EndSCHEMATC
